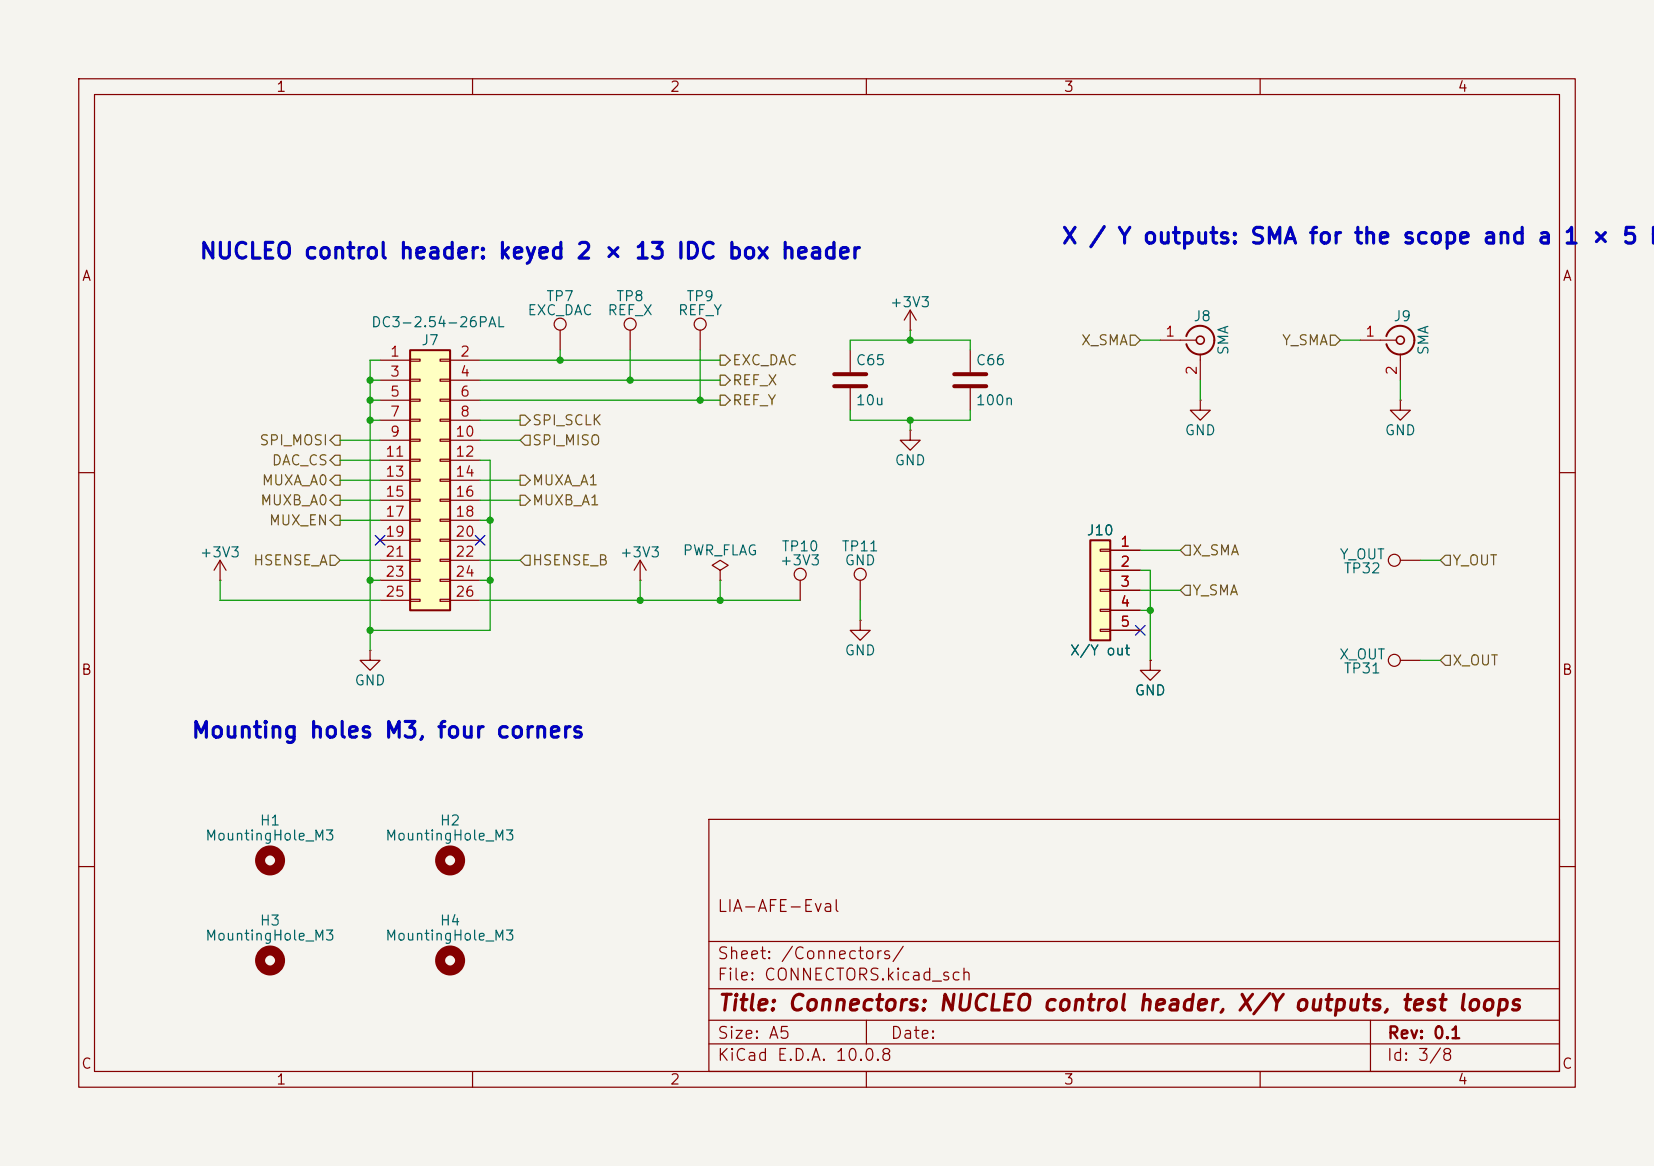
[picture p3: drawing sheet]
<svg xmlns="http://www.w3.org/2000/svg" width="210mm" height="148mm" viewBox="0 0 210 148" stroke-linecap="round" stroke-linejoin="round" font-family="sans-serif">
<path d="M0 0h210v148h-210z" fill="#f5f4ef" stroke="#f5f4ef" stroke-width=".13"/>
<g fill="none" stroke="#840000" stroke-width=".15">
<path d="M10 10h190v128h-190zM12 12h186v124h-186zM60 10v2M110 10v2M160 10v2M10 60h2M198 60h2M10 110h2M90 104h108v32h-108zM90 119.5h108M198 110h2M60 136v2"/>
<path d="M90 132.5h108M90 129.5h108M90 125.5h108M110 136v2M110 129.5v3M160 136v2M174 129.5v6.5"/>
</g>
<path d="M138.4 68.6h2.6v12.7h-2.6z" fill="#ffffc2"/>
<path d="M138.4 68.6h2.6v12.7h-2.6z" fill="none" stroke="#840000" stroke-width=".25"/>
<g fill="none" stroke="#840000" stroke-width=".15">
<path d="M71.1 41.9v2.6M88.9 41.9v2.6M139.7 69.7h1.3v.3h-1.3zM139.7 72.3h1.3v.2h-1.3zM139.7 74.8h1.3v.3h-1.3zM139.7 77.3h1.3v.3h-1.3zM139.7 79.9h1.3v.2h-1.3zM141 69.9h3.8M141 72.4h3.8M141 74.9h3.8M141 77.5h3.8M141 80h3.8"/>
<circle cx="71.1" cy="41.1" r=".76"/>
<circle cx="88.9" cy="41.1" r=".76"/>
</g>
<path d="M52.1 44.5h5v33h-5z" fill="#ffffc2"/>
<path d="M52.1 44.5h5v33h-5zM150.6 42.7a1.81 1.81 0 0 1 2.8-1 1.81 1.81 0 0 1 0 2.9 1.81 1.81 0 0 1-2.8-.9M176 42.7a1.82 1.82 0 0 1 2-1.3 1.82 1.82 0 0 1 1.6 1.8M179.6 43.2a1.81 1.81 0 0 1-1.6 1.8 1.81 1.81 0 0 1-2-1.3" fill="none" stroke="#840000" stroke-width=".25"/>
<g fill="none" stroke="#840000" stroke-width=".15">
<path d="M115.6 39.4l-.8 1.2M115.6 39.4l.7 1.2M115.6 39.4v2.5M48.3 45.7h3.8M48.3 48.3h3.8M48.3 50.8h3.8M48.3 53.3h3.8M48.3 55.9h3.8M48.3 58.4h3.8M52.1 45.6h1.2v.2h-1.2zM52.1 48.1h1.2v.3h-1.2zM52.1 50.7h1.2v.2h-1.2z"/>
<path d="M52.1 53.2h1.2v.3h-1.2zM52.1 55.8h1.2v.2h-1.2zM52.1 58.3h1.2v.2h-1.2zM55.9 45.6h1.2v.2h-1.2zM55.9 48.1h1.2v.3h-1.2zM55.9 50.7h1.2v.2h-1.2zM55.9 53.2h1.2v.3h-1.2zM55.9 55.8h1.2v.2h-1.2zM55.9 58.3h1.2v.2h-1.2zM57.1 45.7h3.9M57.1 48.3h3.9M57.1 50.8h3.9"/>
<path d="M57.1 53.3h3.9M57.1 55.9h3.9M57.1 58.4h3.9M80 41.9v2.6M107.9 44.5v2.7M107.9 49.3v2.8M115.6 54.6v1.3h1.2l-1.2 1.3-1.3-1.3h1.3M115.6 54.6h.1M115.6 41.9h.1M123.2 44.5v2.7M123.2 49.3v2.8M147.3 43.2h4.6"/>
<path d="M152.4 50.8v1.3h1.3l-1.3 1.2-1.3-1.2h1.3M152.4 50.8h.1M152.4 45v3.3M172.7 43.2h4.6M177.8 50.8v1.3h1.3l-1.3 1.2-1.3-1.2h1.3M177.8 50.8h.1M177.8 45v3.3M27.9 73.7h.1M27.9 71.1l-.7 1.3M27.9 71.1l.8 1.3M27.9 71.1v2.6M48.3 61h3.8"/>
<path d="M48.3 63.5h3.8M48.3 66h3.8M48.3 68.6h3.8M48.3 71.1h3.8M48.3 73.7h3.8M48.3 76.2h3.8M52.1 60.8h1.2v.3h-1.2zM52.1 63.4h1.2v.2h-1.2zM52.1 65.9h1.2v.3h-1.2zM52.1 68.5h1.2v.2h-1.2zM52.1 71h1.2v.2h-1.2zM52.1 73.5h1.2v.3h-1.2z"/>
<path d="M52.1 76.1h1.2v.2h-1.2zM55.9 60.8h1.2v.3h-1.2zM55.9 63.4h1.2v.2h-1.2zM55.9 65.9h1.2v.3h-1.2zM55.9 68.5h1.2v.2h-1.2zM55.9 71h1.2v.2h-1.2zM55.9 73.5h1.2v.3h-1.2zM55.9 76.1h1.2v.2h-1.2zM57.1 61h3.9M57.1 63.5h3.9M57.1 66h3.9M57.1 68.6h3.9"/>
<path d="M57.1 71.1h3.9M57.1 73.7h3.9M57.1 76.2h3.9M81.3 73.7h.1M81.3 71.1l-.8 1.3M81.3 71.1l.7 1.3M81.3 71.1v2.6M91.4 72.4l1.1-.6-1.1-.7-1 .7 1 .6v1.3M91.4 73.7h.1M101.6 73.7v2.5M109.2 78.7v1.3h1.3l-1.3 1.3-1.3-1.3h1.3M109.2 78.7h.1"/>
<path d="M109.2 73.7v2.5M141 69.9h3.8M141 72.4h3.8M141 74.9h3.8M141 77.5h3.8M177.8 71.1h2.5M47 82.6v1.2h1.3l-1.3 1.3-1.3-1.3h1.3M47 82.6h.1M141 80h3.8M146 83.8v1.3h-1.2l1.2 1.3 1.3-1.3h-1.3M146 83.8h.1M177.8 83.8h2.5"/>
<circle cx="80" cy="41.1" r=".76"/>
<circle cx="101.6" cy="72.9" r=".76"/>
<circle cx="109.2" cy="72.9" r=".76"/>
<circle cx="177" cy="71.1" r=".76"/>
<circle cx="177" cy="83.8" r=".76"/>
</g>
<g fill="none" stroke="#840000" stroke-width=".2">
<circle cx="152.4" cy="43.2" r=".51"/>
<circle cx="177.8" cy="43.2" r=".51"/>
</g>
<g fill="none" stroke="#840000" stroke-width="1.3">
<circle cx="34.3" cy="109.2" r="1.27"/>
<circle cx="57.1" cy="109.2" r="1.27"/>
<circle cx="34.3" cy="121.9" r="1.27"/>
<circle cx="57.1" cy="121.9" r="1.27"/>
</g>
<path d="M105.9 47.5h4.1M105.9 49h4.1M121.2 47.5h4M121.2 49h4" fill="none" stroke="#840000" stroke-width=".51"/>
<g fill="none" stroke="#725600" stroke-width=".15">
<path d="M42.5 55.2h.7v1.3h-.7l-.6-.6zM42.5 57.8h.7v1.3h-.7l-.6-.7zM66 52.7h.7l.6 .6-.6 .7h-.7zM66.7 55.2h.6v1.3h-.6l-.7-.6zM91.4 47.6h.7l.6 .7-.6 .6h-.7zM91.4 45.1h.7l.6 .6-.6 .7h-.7zM91.4 50.2h.7l.6 .6-.6 .6h-.7zM143.5 42.5h.6l.7 .7-.7 .6h-.6zM168.9 42.5h.6l.7 .7-.7 .6h-.6zM41.9 70.5h.6l.7 .6-.7 .7h-.6zM41.9 63.5l.6-.6h.7v1.2h-.7zM41.9 61l.6-.7h.7v1.3h-.7z"/>
<path d="M42.5 65.4h.7v1.3h-.7l-.6-.7zM66 60.3h.7l.6 .7-.6 .6h-.7zM66 62.9h.7l.6 .6-.6 .6h-.7zM66.7 70.5h.6v1.3h-.6l-.7-.7zM150.5 74.3h.6v1.3h-.6l-.6-.7zM150.5 69.2h.6v1.3h-.6l-.6-.6zM183.5 70.5h.6v1.3h-.6l-.6-.7zM183.5 83.2h.6v1.3h-.6l-.6-.7z"/>
</g>
<g fill="none" stroke="#009600" stroke-width=".15">
<path d="M43.2 55.9h5.1M43.2 58.4h5.1M47 48.3h1.3M47 53.3h1.3M47 50.8h1.3M48.3 45.7h-1.3v36.9M61 48.3h30.4M61 58.4h1.2v21.6h-15.2M61 53.3h5M61 50.8h30.4M61 55.9h5M61 45.7h30.4"/>
<path d="M71.1 44.5v1.2M80 44.5v3.8M88.9 44.5v6.3M107.9 44.5v-1.3h15.3v1.3M107.9 52.1v1.2h15.3v-1.2M115.6 41.9v1.3M115.6 53.3v1.3M144.8 43.2h2.5M152.4 48.3v2.5M170.2 43.2h2.5M177.8 48.3v2.5M27.9 73.7v2.5h20.4"/>
<path d="M43.2 66h5.1M43.2 63.5h5.1M43.2 71.1h5.1M43.2 61h5.1M47 73.7h1.3M61 76.2h40.6M61 66h1.2M61 63.5h5M61 71.1h5M61 61h5M61 73.7h1.2M81.3 73.7v2.5"/>
<path d="M91.4 73.7v2.5M109.2 76.2v2.5M144.8 72.4h1.2v11.4M144.8 77.5h1.2M144.8 69.9h5.1M144.8 74.9h5.1M180.3 71.1h2.6M180.3 83.8h2.6"/>
</g>
<path d="M47.7 68l1.2 1.2M48.9 68l-1.2 1.2M60.4 68l1.2 1.2M61.6 68l-1.2 1.2M144.2 79.4l1.2 1.2M145.4 79.4l-1.2 1.2" fill="none" stroke="#000084" stroke-width=".15"/>
<g fill="#009600">
<circle cx="47" cy="80" r=".46"/>
<circle cx="47" cy="73.7" r=".46"/>
<circle cx="62.2" cy="73.7" r=".46"/>
<circle cx="146" cy="77.5" r=".46"/>
<circle cx="47" cy="53.3" r=".46"/>
<circle cx="80" cy="48.3" r=".46"/>
<circle cx="47" cy="50.8" r=".46"/>
<circle cx="47" cy="48.3" r=".46"/>
<circle cx="71.1" cy="45.7" r=".46"/>
<circle cx="81.3" cy="76.2" r=".46"/>
<circle cx="62.2" cy="66" r=".46"/>
<circle cx="88.9" cy="50.8" r=".46"/>
<circle cx="115.6" cy="43.2" r=".46"/>
<circle cx="115.6" cy="53.3" r=".46"/>
<circle cx="91.4" cy="76.2" r=".46"/>
</g>
<g font-size="2" fill="#0000c2">
<text x="25.2" y="33.4">NUCLEO control header: keyed 2 × 13 IDC box header</text>
<text x="134.7" y="31.5">X / Y outputs: SMA for the scope and a</text>
<text x="198.4" y="31.5">1 × 5 h</text>
<text x="24.2" y="94.2">Mounting holes M3, four corners</text>
</g>
<text font-size="2" fill="#840000" x="91" y="128.8">Title: Connectors: NUCLEO control header, X/Y outputs, test loops</text>
<g font-size="1.5" fill="#840000">
<text x="91" y="116.1">LIA-AFE-Eval</text>
<text x="91" y="124.8">File: CONNECTORS.kicad_sch</text>
<text x="91" y="122.1">Sheet: /Connectors/</text>
<text x="91" y="135">KiCad E.D.A. 10.0.8</text>
<text x="91" y="132.2">Size: A5</text>
<text x="113" y="132.2">Date:</text>
<text x="176" y="135">Id: 3/8</text>
<text x="176.1" y="132.2">Rev: 0.1</text>
</g>
<g font-size="1.3" fill="#840000">
<text x="35" y="12">1</text>
<text x="85" y="12">2</text>
<text x="135" y="12">3</text>
<text x="185" y="12">4</text>
<text x="10.3" y="36">A</text>
<text x="198.3" y="36">A</text>
<text x="10.2" y="86">B</text>
<text x="198.2" y="86">B</text>
<text x="10.2" y="136">C</text>
<text x="35" y="138">1</text>
<text x="85" y="138">2</text>
<text x="135" y="138">3</text>
<text x="185" y="138">4</text>
<text x="198.2" y="136">C</text>
</g>
<g font-size="1.3" fill="#006464">
<text x="47" y="41.9">DC3-2.54-26PAL</text>
<text x="66.9" y="40.3">EXC_DAC</text>
<text x="69.3" y="38.6">TP7</text>
<text x="77" y="40.3">REF_X</text>
<text x="78.2" y="38.6">TP8</text>
<text x="86" y="40.3">REF_Y</text>
<text x="87" y="38.6">TP9</text>
<text x="112.9" y="39.3">+3V3</text>
<text x="151.4" y="41.1">J8</text>
<text x="176.8" y="41.1">J9</text>
<text x="53.4" y="44.1">J7</text>
<text x="108.6" y="46.7">C65</text>
<text x="123.8" y="46.7">C66</text>
<text x="156.3" y="45.2" transform="rotate(-90 156.3 45.2)">SMA</text>
<text x="181.7" y="45.2" transform="rotate(-90 181.7 45.2)">SMA</text>
<text x="108.6" y="51.8">10u</text>
<text x="123.8" y="51.8">100n</text>
<text x="113.5" y="59.4">GND</text>
<text x="150.3" y="55.6">GND</text>
<text x="175.7" y="55.6">GND</text>
<text x="25.3" y="71.1">+3V3</text>
<text x="78.6" y="71.1">+3V3</text>
<text x="86.6" y="70.8">PWR_FLAG</text>
<text x="99.1" y="70.3">TP10</text>
<text x="106.8" y="70.3">TP11</text>
<text x="137.9" y="68.3">J10</text>
<text x="170" y="71.3">Y_OUT</text>
<text x="98.9" y="72.1">+3V3</text>
<text x="107.2" y="72.1">GND</text>
<text x="170.5" y="73.1">TP32</text>
<text x="107.2" y="83.5">GND</text>
<text x="135.8" y="83.5">X/Y out</text>
<text x="44.9" y="87.3">GND</text>
<text x="144" y="88.6">GND</text>
<text x="169.9" y="84">X_OUT</text>
<text x="170.5" y="85.8">TP31</text>
<text x="26" y="107">MountingHole_M3</text>
<text x="32.9" y="105.1">H1</text>
<text x="48.8" y="107">MountingHole_M3</text>
<text x="55.8" y="105.1">H2</text>
<text x="26" y="119.7">MountingHole_M3</text>
<text x="32.9" y="117.8">H3</text>
<text x="48.8" y="119.7">MountingHole_M3</text>
<text x="55.8" y="117.8">H4</text>
</g>
<g font-size="1.3" fill="#a90000">
<text x="49.4" y="45.6">1</text>
<text x="58.3" y="45.6">2</text>
<text x="147.9" y="43">1</text>
<text x="152.3" y="47.7" transform="rotate(-90 152.3 47.7)">2</text>
<text x="173.3" y="43">1</text>
<text x="177.7" y="47.7" transform="rotate(-90 177.7 47.7)">2</text>
<text x="49.4" y="48.1">3</text>
<text x="49.4" y="50.7">5</text>
<text x="49.4" y="53.2">7</text>
<text x="58.3" y="48.1">4</text>
<text x="58.3" y="50.7">6</text>
<text x="58.3" y="53.2">8</text>
<text x="48.8" y="58.3">11</text>
<text x="49.4" y="55.7">9</text>
<text x="57.7" y="55.7">10</text>
<text x="57.7" y="58.3">12</text>
<text x="48.8" y="60.8">13</text>
<text x="48.8" y="63.4">15</text>
<text x="48.8" y="65.9">17</text>
<text x="57.7" y="60.8">14</text>
<text x="57.7" y="63.4">16</text>
<text x="57.7" y="65.9">18</text>
<text x="48.8" y="68.4">19</text>
<text x="48.8" y="71">21</text>
<text x="57.7" y="68.4">20</text>
<text x="57.7" y="71">22</text>
<text x="142.1" y="69.7">1</text>
<text x="48.8" y="73.5">23</text>
<text x="48.8" y="76.1">25</text>
<text x="57.7" y="73.5">24</text>
<text x="57.7" y="76.1">26</text>
<text x="142.1" y="72.3">2</text>
<text x="142.1" y="74.8">3</text>
<text x="142.1" y="77.3">4</text>
<text x="142.1" y="79.9">5</text>
</g>
<g font-size="1.3" fill="#725600">
<text x="92.9" y="46.7">EXC_DAC</text>
<text x="137.2" y="44.1">X_SMA</text>
<text x="162.7" y="44.1">Y_SMA</text>
<text x="92.9" y="49.2">REF_X</text>
<text x="92.9" y="51.8">REF_Y</text>
<text x="32.8" y="56.8">SPI_MOSI</text>
<text x="34.4" y="59.4">DAC_CS</text>
<text x="67.5" y="54.3">SPI_SCLK</text>
<text x="67.5" y="56.8">SPI_MISO</text>
<text x="33" y="64.5">MUXB_A0</text>
<text x="33.1" y="61.9">MUXA_A0</text>
<text x="67.5" y="61.9">MUXA_A1</text>
<text x="67.5" y="64.5">MUXB_A1</text>
<text x="34.1" y="67">MUX_EN</text>
<text x="151.3" y="70.8">X_SMA</text>
<text x="32.1" y="72.1">HSENSE_A</text>
<text x="67.5" y="72.1">HSENSE_B</text>
<text x="151.3" y="75.9">Y_SMA</text>
<text x="184.3" y="72.1">Y_OUT</text>
<text x="184.3" y="84.8">X_OUT</text>
</g>
</svg>
